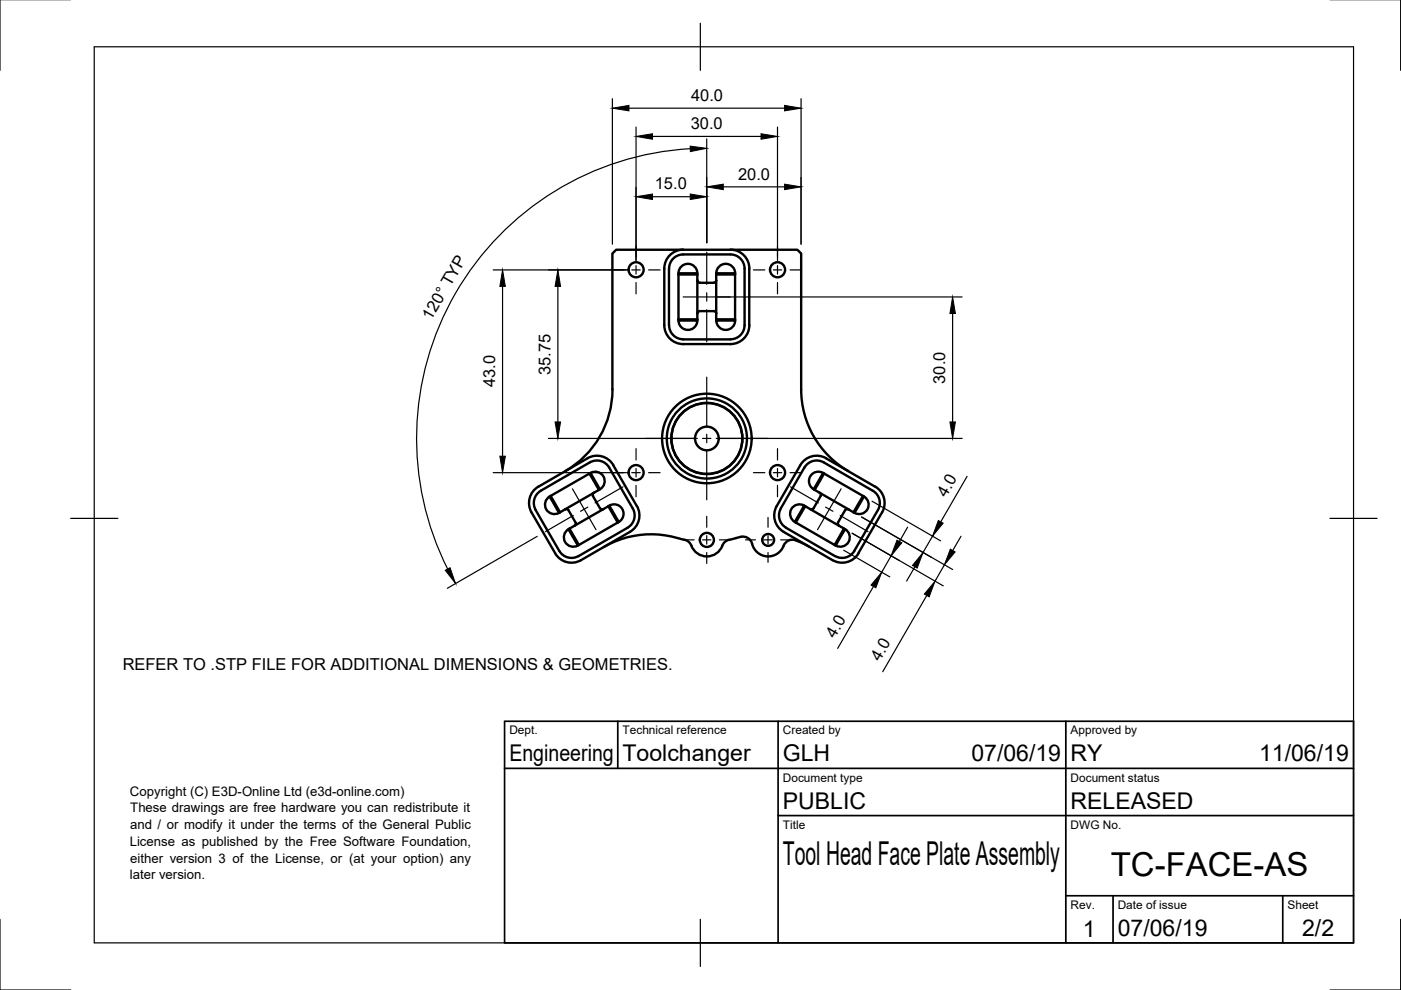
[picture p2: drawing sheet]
<svg xmlns="http://www.w3.org/2000/svg" width="297mm" height="210mm" viewBox="0 0 297 210" stroke-linecap="round" stroke-linejoin="round" font-family="sans-serif">
<!-- layer: Visible -->
<g fill="none" stroke="#000" stroke-width=".51">
<path d="M142 54.1a3.9 3.9 0 0 1 2.8-1.1l10.1-.1a4 4 0 0 1 4 4v12a4 4 0 0 1-4 4.1h-10a4 4 0 0 1-4.1-4v-12.1a4 4 0 0 1 1.2-2.8zM144.1 57.9h3.5l.2 .3h-4zM144.4 56.5a2 2 0 0 1 2.2-.4 2 2 0 0 1 1.2 1.8v10a2 2 0 0 1-2 2 2 2 0 0 1-2-2v-10l.1-.5zM144.7 53h-14.1l-.8 .8v28.8M151.8 59.4v.3l-.5 .3-2.9-.1h-.3l-.2-.5M152.1 57.9h3.5l.3 .3h-4.1zM155 53h14.1l.8 .8v28.8M155.9 57.9v10.1M155.9 57.9a2 2 0 0 0-2-2 2 2 0 0 0-2 2l-.1 10.1a2.01 2.01 0 0 0 2.1 1.9 2.01 2.01 0 0 0 2-1.9M143.8 67.7h4l-.2 .3h-3.5zM144.8 72h10.1M144.9 71.9a3 3 0 0 1-3.1-2.9l.1-12.1a2.99 2.99 0 0 1 2.9-3h10.1a2.99 2.99 0 0 1 3 3v12.1a2.99 2.99 0 0 1-3 2.9"/>
<path d="M148.4 66h2.9M148.4 65.9l-.5 .3v.2M151.4 65.9l.4 .3v.2M151.8 67.7h4.1l-.3 .3h-3.5zM125.1 98l-10.4 6a2.99 2.99 0 0 0-1.1 4.1M125.1 98a2.99 2.99 0 0 1 4.1 1.1l5 8.7a2.99 2.99 0 0 1-1.1 4.1l-10.4 6M129.9 82.6a20 20 0 0 1-10 17.3M169.9 82.6a20 20 0 0 0 10 17.3M170.5 99.1l-5 8.7M170.6 99.1a2.99 2.99 0 0 1 4-1.1l10.4 6a2.99 2.99 0 0 1 1.1 4.1l-5 8.7M175.1 97.2l10.4 6M175.2 97.2a4 4 0 0 0-5.5 1.5l-5 8.6a4 4 0 0 0 1.5 5.5"/>
<path d="M113.6 108.1l5 8.7M114.2 103.2a4 4 0 0 0-1.5 5.4l5 8.7M114.2 103.2l10.4-6a4 4 0 0 1 5.4 1.4l5 8.7M116.5 105.3l8.7-5a2 2 0 0 1 2.7 .7 2 2 0 0 1-.7 2.7l-7.4 4.3M116.5 105.3a2 2 0 0 0-.7 2.7 2 2 0 0 0 2.7 .7M116.8 105.1l1.9 3.5-.3-.1-1.6-2.7-.2-.3zM118.6 116.8a2.99 2.99 0 0 0 4.1 1.1M119.8 108l-1.3 .7M119.8 108h.5l.2 .2 1.5 2.6v.5l-.2 .2M120.1 112.5l9.1-5.3a2 2 0 0 1 2.7 .7 2 2 0 0 1-.7 2.8l-8.7 5a2 2 0 0 1-2.5-.6 2 2 0 0 1 .1-2.6zM120.7 112.1l2 3.4h-.3l-.5-.9-1.3-2.2zM125 100.4l.3 .1 1.8 3-.1 .4z"/>
<path d="M125.9 104.5l-.2 .4v.3l1.5 2.6 .4 .2 .3-.1M129 107.3l.3 .2 .9 1.4 .9 1.6-.1 .3zM133.6 112.8l-10.4 6a4 4 0 0 1-5.5-1.5M135 107.3a4 4 0 0 1-1.4 5.5M143.7 114.1a20 20 0 0 0-15.7 1.9M143.7 114.1a4.2 4.2 0 0 1 2.7 1.2l.2 .4M146.6 115.7a3.5 3.5 0 0 0 3.5 2.3 3.5 3.5 0 0 0 3.2-2.7 4.4 4.4 0 0 1 2.7-1.2 2.36 2.36 0 0 1 3.7 1.8 3.6 3.6 0 0 0 3.6 2.1 3.6 3.6 0 0 0 3.1-2.8 2.31 2.31 0 0 1 3.3-.2l2 1M165.6 107.8a2.99 2.99 0 0 0 1.1 4.1l10.3 6M166.1 112.8l10.4 6M170.4 107.4l.3-.1-2 3.5-.1-.3zM172.5 107.8l-.4 .2-.3-.1M173.8 104.5a3.2 3.2 0 0 1-2.2-2.1 2 2 0 0 1 .7-2 2 2 0 0 1 2.2-.1l8.7 5a2 2 0 0 1 .7 2.7 2 2 0 0 1-2.7 .7"/>
<path d="M173.8 104.5l6.1 3.5M173.8 104.5l.3 .4-.1 .3M174 105.2l-1.5 2.6M174.4 100.5l.3-.1-2 3.5-.1-.4zM177.9 111.5a2.86 2.86 0 0 1 2.3 2.4 2 2 0 0 1-3 1.8M177.9 111.5l-6.1-3.5a2.87 2.87 0 0 0-3.3-.8 2 2 0 0 0 0 3.5l8.7 5M178.9 112.1l.1 .5-1.7 2.9h-.3zM179.2 108.2l-1.5 2.6v.5l.2 .2M179.9 108l1.3 .7M179.9 108h-.5l-.2 .2M181.1 116.8a2.99 2.99 0 0 1-4 1.1M182 117.3a4 4 0 0 1-5.5 1.5"/>
<path d="M183 105.1v.4l-1 1.9-.7 1.1-.3 .1zM185.6 103.2a4 4 0 0 1 1.4 5.4l-5 8.7"/>
<circle cx="134.9" cy="57.2" r="1.6"/>
<circle cx="164.9" cy="57.2" r="1.6"/>
<circle cx="149.9" cy="93" r="9.5"/>
<circle cx="149.9" cy="93" r="2.51"/>
<circle cx="149.9" cy="93" r="7.5"/>
<circle cx="149.9" cy="93" r="8.5"/>
<circle cx="134.9" cy="100.2" r="1.6"/>
<circle cx="149.9" cy="114.5" r="1.49"/>
<circle cx="162.9" cy="114.5" r="1.26"/>
<circle cx="164.9" cy="100.2" r="1.6"/>
</g>
<!-- layer: Border -->
<path d="M0 -.1v15M297 -.1v15M20 9.9h267v190h-267zM148.5 4.9v10M15 109.9h10M282 109.9h10M0 194.9v15h15M148.5 194.9v10M297 194.9v15h-15" fill="none" stroke="#000" stroke-width=".25"/>
<!-- layer: TitleBlock -->
<path d="M107 152.9h180v47h-180zM131 152.9v10M165 152.9v47M226 152.9v47M107 162.9h180M165 172.9h122M226 189.9h61M236 189.9v10M272 189.9v10" fill="none" stroke="#000" stroke-width=".36"/>
<!-- layer: Center Lines -->
<g fill="none" stroke="#000" stroke-width=".25">
<path d="M129.8 57.2h2.4M133.9 57.2h1.8M134.9 52.1v2.4M134.9 56.3v1.8M134.9 59.9v2.4M137.5 57.2h2.5M149.8 53.5v6.8M159.7 57.2h2.5M164 57.2h1.7M164.8 52.1v2.4M164.8 56.3v1.8M164.8 59.9v2.4"/>
<path d="M167.5 57.2h2.4M144.8 63h10M149.8 62.1v1.8M149.8 65.7v6.8M149.8 80v10.3M134.9 95.1v2.4M134.9 99.3v1.8M136.8 93h10.4M148.9 93h1.8M149.8 92.1v1.8M149.8 95.6v10.4M152.5 93h10.3"/>
<path d="M164.8 95.1v2.4M164.8 99.3v1.8M121.4 103.6l5 8.7M121.5 109.3l-5.9 3.4M124.6 107.5l-1.5 .9M129.8 100.2h2.4M132.1 103.2l-5.9 3.4M133.9 100.2h1.8M134.9 102.9v2.4M137.5 100.2h2.5M144.8 114.5h2.4M148.9 114.5h1.8"/>
<path d="M149.8 109.5v2.3M149.8 113.6v1.8M149.8 117.2v2.3M152.5 114.5h2.3M158.1 114.5h2.1M159.7 100.2h2.5M161.9 114.5h1.8M162.8 109.7v2.1M162.8 113.6v1.8M162.8 117.2v2M164 100.2h1.7M164.8 102.9v2.4"/>
<path d="M165.5 114.5h2.1M167.5 100.2h2.4M167.6 103.2l5.9 3.4M175 107.5l1.6 .9M178.1 109.3l5.9 3.4M178.3 103.6l-5 8.7"/>
</g>
<!-- layer: Dimensions -->
<g fill="none" stroke="#000" stroke-width=".25">
<path d="M129.8 20.9v30.9M133.3 22.9h33M134.9 26.9v28.3M138.3 28.9h23.1M146.3 31.5a61.5 61.5 0 0 0-51.4 89.1M149.8 29.5v22M153.4 39.6h12.9M164.8 26.9v28.3M169.8 20.9v30.9M104.6 57.2h28.2M138.3 41.7h8M106.6 60.7v36"/>
<path d="M118.3 60.7v28.8M151.8 63h52.2M202 66.5v23M116.3 93h31.5M151.8 93h52.2M104.6 100.2h28.2M113.9 113.7l-19.1 11M178.9 116.7l9.8 5.6M180.7 113.1l19.3 11.1M182.7 109.6l19.3 11.1M184.9 106.3l14.5 8.4M188.9 117.8l-2 3.5"/>
<path d="M192.4 111.8l-1.7 3M197.7 113.7l-2 3.4M200.2 119.8l-2 3.4M203.8 113.7l-1.8 3M205 101l-5.5 9.7M185.2 124.3l-7.6 13.2M194 120.2l-1.8 3M196.5 126.3l-9.3 16.1"/>
</g>
<g fill="#000" stroke="#000" stroke-width=".21">
<path d="M129.8 22.9l3.5-.6v1.2zM134.9 28.9l3.4-.5v1.1zM146.3 31l3.5 .4-3.4 .7zM149.8 39.6l3.6-.6v1.2zM161.4 28.4l3.4 .5-3.4 .6zM166.3 22.3l3.5 .6-3.5 .6zM166.3 39l3.5 .6-3.5 .6zM134.9 41.7l3.4-.6v1.2zM146.3 41.1l3.5 .6-3.5 .6zM106.6 57.2l.5 3.5h-1.1zM118.3 57.2l.6 3.5h-1.2zM202 63l.6 3.5h-1.2z"/>
<path d="M106 96.7h1.1l-.5 3.5zM117.7 89.5h1.2l-.6 3.5zM201.4 89.5h1.2l-.6 3.5zM190.2 114.5l1 .6-2.3 2.7zM195.7 117.1l-1.2 3.4-1-.6zM198.9 110.4l1.1 .5-2.3 2.8zM201.5 116.4l1 .6-2.3 2.8zM94.4 120.9l1-.5 1.2 3.3zM186.9 121.3l-1.2 3.3-1-.5zM198.2 123.2l-1.2 3.3-1-.5z"/>
</g>
<g font-size="7">
<text x="166" y="183.4">Tool Head Face Plate Assembly</text>
<text x="235.5" y="185.8">TC-FACE-AS</text>
</g>
<g font-size="4.9">
<text x="108" y="161.4">Engineering</text>
<text x="132" y="161.4">Toolchanger</text>
<text x="166" y="161.4">GLH</text>
<text x="206" y="161.4">07/06/19</text>
<text x="227" y="161.4">RY</text>
<text x="267" y="161.4">11/06/19</text>
<text x="166" y="171.4">PUBLIC</text>
<text x="227" y="171.4">RELEASED</text>
<text x="229.6" y="198.6">1</text>
<text x="237" y="198.4">07/06/19</text>
<text x="276.1" y="198.6">2/2</text>
</g>
<g font-size="3.5">
<text x="146.5" y="21.4">40.0</text>
<text x="146.5" y="27.4">30.0</text>
<text x="138.8" y="40.2">15.0</text>
<text x="156.5" y="38.1">20.0</text>
<text x="91.4" y="68" transform="rotate(-60 91.4 68)">120° TYP</text>
<text x="105" y="82.1" transform="rotate(-90 105 82.1)">43.0</text>
<text x="116.7" y="79.5" transform="rotate(-90 116.7 79.5)">35.75</text>
<text x="200.4" y="81.4" transform="rotate(-90 200.4 81.4)">30.0</text>
<text x="200.6" y="105.6" transform="rotate(-60 200.6 105.6)">4.0</text>
<text x="177" y="135.4" transform="rotate(-60 177 135.4)">4.0</text>
<text x="26" y="142">REFER TO .STP FILE FOR ADDITIONAL DIMENSIONS &amp; GEOMETRIES.</text>
<text x="186.5" y="140.4" transform="rotate(-60 186.5 140.4)">4.0</text>
</g>
<g font-size="2.8">
<text x="27.6" y="168.7">Copyright (C) E3D-Online Ltd (e3d-online.com)</text>
<text x="27.6" y="172.3">These drawings are free hardware you can redistribute it</text>
<text x="27.5" y="179.3">License as published by the Free Software Foundation,</text>
<text x="27.6" y="175.8">and / or modify it under the terms of the General Public</text>
<text x="27.6" y="182.9">either version 3 of the License, or (at your option) any</text>
<text x="27.5" y="186.4">later version.</text>
</g>
<g font-size="2.5">
<text x="108" y="155.7">Dept.</text>
<text x="132" y="155.7">Technical reference</text>
<text x="166" y="155.7">Created by</text>
<text x="227" y="155.7">Approved by</text>
<text x="166" y="165.7">Document type</text>
<text x="227" y="165.7">Document status</text>
<text x="166" y="175.7">Title</text>
<text x="227" y="175.7">DWG No.</text>
<text x="227" y="192.7">Rev.</text>
<text x="237" y="192.7">Date of issue</text>
<text x="273" y="192.7">Sheet</text>
</g>
</svg>
